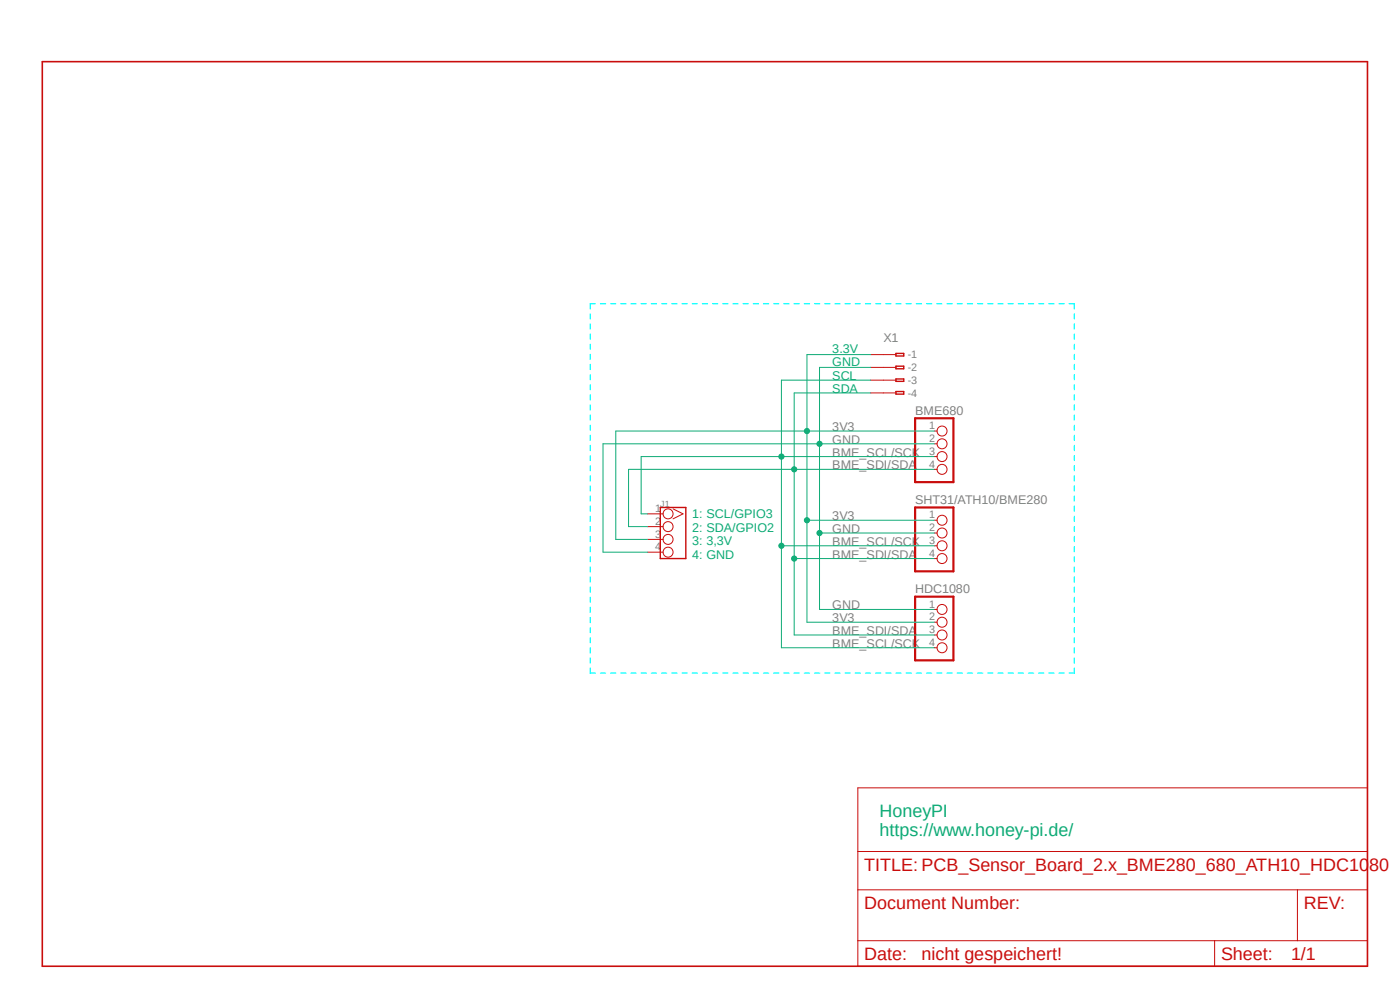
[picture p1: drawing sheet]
<svg xmlns="http://www.w3.org/2000/svg" width="297mm" height="210mm" viewBox="0 0 297 210" stroke-linecap="round" stroke-linejoin="round" font-family="sans-serif">
<path d="M8.4 12.7l288.7 192.8M297.1 12.8l-288.7 192.8" fill="none" stroke="#fff" stroke-width=".21"/>
<g fill="none" stroke="#0ff" stroke-width=".25">
<path d="M125.2 66.6v1M125.2 68.7v1.1M125.2 70.9v1.1M125.2 73v1.1M125.2 75.2v1M125.2 77.3v1.1M125.2 79.5v1.1M126.3 64.4h-1.1v1.1M127.4 64.4h1.1M129.5 64.4h1.1M131.7 64.4h1.1M133.9 64.4h1.1"/>
<path d="M136 64.4h1.1M138.2 64.4h1.1M140.4 64.4h1M142.5 64.4h1.1M144.7 64.4h1.1M146.9 64.4h1.1M149 64.4h1.1M151.2 64.4h1.1M153.3 64.4h1.1M155.5 64.4h1.1M157.6 64.4h1.1M159.8 64.4h1.1"/>
<path d="M162 64.4h1.1M164.1 64.4h1.1M166.3 64.4h1.1M168.4 64.4h1.1M170.6 64.4h1.1M172.8 64.4h1.1M175 64.4h1.1M177.1 64.4h1.1M179.3 64.4h1.1M181.4 64.4h1.1M183.6 64.4h1.1M185.8 64.4h1.1"/>
<path d="M187.9 64.4h1.1M190.1 64.4h1.1M192.2 64.4h1.1M194.4 64.4h1.1M196.6 64.4h1.1M198.8 64.4h1M200.9 64.4h1.1M203.1 64.4h1.1M205.2 64.4h1.1M207.4 64.4h1.1M209.5 64.4h1.2M211.7 64.4h1.1"/>
<path d="M213.9 64.4h1.1M216 64.4h1.1M218.2 64.4h1.1M220.3 64.4h1.1M222.5 64.4h1.1M224.7 64.4h1.1M226.8 64.4h1.1v1.1M227.9 66.6v1M227.9 68.7v1.1M227.9 70.9v1.1M227.9 73v1.1M227.9 75.2v1"/>
<path d="M227.9 77.3v1.1M227.9 79.5v1.1M125.2 81.6v1.1M125.2 83.7v1.1M125.2 85.9v1.1M125.2 88.1v1M125.2 90.2v1.1M125.2 92.3v1.1M125.2 94.5v1.1M125.2 96.6v1.1M125.2 98.8v1.1M227.9 81.6v1.1"/>
<path d="M227.9 83.7v1.1M227.9 85.9v1.1M227.9 88.1v1M227.9 90.2v1.1M227.9 92.3v1.1M227.9 94.5v1.1M227.9 96.6v1.1M227.9 98.8v1.1M125.2 100.9v1.1M125.2 103.1v1M125.2 105.2v1.1M125.2 107.4v1.1"/>
<path d="M125.2 109.5v1.1M125.2 111.7v1M125.2 113.8v1.1M125.2 116v1.1M125.2 118.1v1.1M227.9 100.9v1.1M227.9 103.1v1M227.9 105.2v1.1M227.9 107.4v1.1M227.9 109.5v1.1M227.9 111.7v1M227.9 113.8v1.1"/>
<path d="M227.9 116v1.1M227.9 118.1v1.1M125.2 120.3v1M125.2 122.4v1.1M125.2 124.5v1.1M125.2 126.7v1.1M125.2 128.8v1.1M125.2 131v1.1M125.2 133.1v1.1M125.2 135.3v1.1M125.2 137.4v1.1M125.2 139.6v1.1"/>
<path d="M227.9 120.3v1M227.9 122.4v1.1M227.9 124.5v1.1M227.9 126.7v1.1M227.9 128.8v1.1M227.9 131v1.1M227.9 133.1v1.1M227.9 135.3v1.1M227.9 137.4v1.1M227.9 139.6v1.1M125.2 141.7v1.1h1.1M127.4 142.8h1.1"/>
<path d="M129.5 142.8h1.1M131.7 142.8h1.1M133.9 142.8h1.1M136 142.8h1.1M138.2 142.8h1.1M140.4 142.8h1M142.5 142.8h1.1M144.7 142.8h1.1M146.9 142.8h1.1M149 142.8h1.1M151.2 142.8h1.1M153.3 142.8h1.1"/>
<path d="M155.5 142.8h1.1M157.6 142.8h1.1M159.8 142.8h1.1M162 142.8h1.1M164.1 142.8h1.1M166.3 142.8h1.1M168.4 142.8h1.1M170.6 142.8h1.1M172.8 142.8h1.1M175 142.8h1.1M177.1 142.8h1.1M179.3 142.8h1.1"/>
<path d="M181.4 142.8h1.1M183.6 142.8h1.1M185.8 142.8h1.1M187.9 142.8h1.1M190.1 142.8h1.1M192.2 142.8h1.1M194.4 142.8h1.1M196.6 142.8h1.1M198.8 142.8h1M200.9 142.8h1.1M203.1 142.8h1.1M205.2 142.8h1.1"/>
<path d="M207.4 142.8h1.1M209.5 142.8h1.2M211.7 142.8h1.1M213.9 142.8h1.1M216 142.8h1.1M218.2 142.8h1.1M220.3 142.8h1.1M222.5 142.8h1.1M224.7 142.8h1.1M227.9 141.7v1.1h-1.1"/>
</g>
<path d="M194.1 88.7h8.2v13.6h-8.2zM194.1 107.7h8.2v13.5h-8.2zM194.1 126.6h8.2v13.5h-8.2z" fill="none" stroke="#c90d0c" stroke-width=".47"/>
<g fill="none" stroke="#c90d0c" stroke-width=".21">
<path d="M184.7 75.2h5.4M184.7 77.9h5.4M184.7 80.6h5.4M184.7 83.4h5.4M198.2 91.4h.6M198.2 94.1h.6M198.2 96.9h.6M198.2 99.6h.6M137.4 109h3.3M137.4 111.7h3.3M137.4 114.4h3.3M137.4 117.1h3.3"/>
<path d="M142.8 107.9l2.1 1.1-2.1 1.1M198.2 110.4h.6M198.2 113.1h.6M198.2 115.8h.6M198.2 118.5h.6M198.2 129.3h.6M198.2 132h.6M198.2 134.7h.6M198.2 137.4h.6M182 167.1h108.1v37.9h-108.1zM182 188.8h108.1M182 199.6h108.1"/>
<path d="M182 180.6h108.1M257.7 199.6v5.4M275.3 188.8v10.8"/>
<circle cx="199.9" cy="96.9" r="1.06"/>
<circle cx="199.9" cy="94.1" r="1.06"/>
<circle cx="199.9" cy="99.6" r="1.06"/>
<circle cx="199.9" cy="91.4" r="1.06"/>
<circle cx="141.7" cy="111.7" r="1.06"/>
<circle cx="141.7" cy="117.1" r="1.06"/>
<circle cx="141.7" cy="109" r="1.06"/>
<circle cx="141.7" cy="114.4" r="1.06"/>
<circle cx="199.9" cy="110.4" r="1.06"/>
<circle cx="199.9" cy="115.8" r="1.06"/>
<circle cx="199.9" cy="113.1" r="1.06"/>
<circle cx="199.9" cy="118.5" r="1.06"/>
<circle cx="199.9" cy="132" r="1.06"/>
<circle cx="199.9" cy="134.7" r="1.06"/>
<circle cx="199.9" cy="137.4" r="1.06"/>
<circle cx="199.9" cy="129.3" r="1.06"/>
</g>
<path d="M190.1 75h1.6v.5h-1.6zM190.1 77.7h1.6v.5h-1.6zM190.1 80.4h1.6v.5h-1.6zM190.1 83.1h1.6v.5h-1.6zM140.1 107.7h5.4v10.8h-5.4z" fill="none" stroke="#c90d0c" stroke-width=".3"/>
<path d="M9 13.1h281.1v191.9h-281.1z" fill="none" stroke="#c90d0c" stroke-width=".34"/>
<path d="M198.2 96.9h-62.2v12.1h1.4M165.8 115.8v21.6h32.4" fill="none" stroke="#0dab76" stroke-width=".21"/>
<circle cx="165.8" cy="96.9" r=".55" fill="#0dab76"/>
<g fill="none" stroke="#0dab76" stroke-width=".21">
<path d="M165.8 96.9v18.9h32.4"/>
<circle cx="165.8" cy="96.9" r=".55"/>
</g>
<circle cx="165.8" cy="115.8" r=".55" fill="#0dab76"/>
<g fill="none" stroke="#0dab76" stroke-width=".21">
<path d="M168.5 99.6v18.9M184.7 80.6h-18.9v16.3M198.2 99.6h-64.9v12.1h4.1"/>
<circle cx="165.8" cy="115.8" r=".55"/>
</g>
<circle cx="168.5" cy="99.6" r=".55" fill="#0dab76"/>
<g fill="none" stroke="#0dab76" stroke-width=".21">
<path d="M198.2 118.5h-29.7v16.2h29.7"/>
<circle cx="168.5" cy="99.6" r=".55"/>
</g>
<circle cx="168.5" cy="118.5" r=".55" fill="#0dab76"/>
<g fill="none" stroke="#0dab76" stroke-width=".21">
<path d="M127.9 94.1h70.3M173.9 94.1v19M184.7 83.4h-16.2v16.2"/>
<circle cx="168.5" cy="118.5" r=".55"/>
</g>
<circle cx="173.9" cy="94.1" r=".55" fill="#0dab76"/>
<g fill="none" stroke="#0dab76" stroke-width=".21">
<path d="M127.9 94.1v23h9.5M198.2 113.1h-24.3v16.2h24.3"/>
<circle cx="173.9" cy="94.1" r=".55"/>
</g>
<circle cx="173.9" cy="113.1" r=".55" fill="#0dab76"/>
<g fill="none" stroke="#0dab76" stroke-width=".21">
<path d="M184.7 77.9h-10.8v16.2M130.6 91.4h67.6M171.2 91.4v19"/>
<circle cx="173.9" cy="113.1" r=".55"/>
</g>
<circle cx="171.2" cy="91.4" r=".55" fill="#0dab76"/>
<g fill="none" stroke="#0dab76" stroke-width=".21">
<path d="M130.6 91.4v23h6.8M198.2 110.4h-27v21.6h27"/>
<circle cx="171.2" cy="91.4" r=".55"/>
</g>
<circle cx="171.2" cy="110.4" r=".55" fill="#0dab76"/>
<g fill="none" stroke="#0dab76" stroke-width=".21">
<path d="M184.7 75.2h-13.5v16.2"/>
<circle cx="171.2" cy="110.4" r=".55"/>
</g>
<g font-size="3.8" fill="#0dab76">
<text x="186.6" y="173.3">HoneyPI</text>
<text x="186.6" y="177.4">https://www.honey-pi.de/</text>
</g>
<g font-size="3.8" fill="#c90d0c">
<text x="183.3" y="184.7">TITLE: PCB_Sensor_Board_2.x_BME280_680_ATH10_HDC1080</text>
<text x="183.3" y="192.8">Document Number:</text>
<text x="276.6" y="192.8">REV:</text>
<text x="183.3" y="203.6">Date:</text>
<text x="195.5" y="203.6">nicht gespeichert!</text>
<text x="259" y="203.6">Sheet:</text>
<text x="273.9" y="203.6">1/1</text>
</g>
<g font-size="2.7" fill="#0dab76">
<text x="176.6" y="77.7">GND</text>
<text x="176.6" y="75">3.3V</text>
<text x="176.6" y="83.4">SDA</text>
<text x="176.6" y="80.6">SCL</text>
<text x="146.9" y="110">1: SCL/GPIO3</text>
<text x="146.9" y="112.8">2: SDA/GPIO2</text>
<text x="146.9" y="115.7">3: 3,3V</text>
<text x="146.9" y="118.5">4: GND</text>
</g>
<g font-size="2.7" fill="#808080">
<text x="187.4" y="72.5">X1</text>
<text x="194.1" y="88.1">BME680</text>
<text x="176.6" y="94.2">GND</text>
<text x="176.6" y="91.4">3V3</text>
<text x="176.6" y="96.9">BME_SCL/SCK</text>
<text x="176.6" y="99.6">BME_SDI/SDA</text>
<text x="194.1" y="107">SHT31/ATH10/BME280</text>
<text x="176.6" y="113.1">GND</text>
<text x="176.6" y="110.4">3V3</text>
<text x="176.6" y="115.8">BME_SCL/SCK</text>
<text x="176.6" y="118.5">BME_SDI/SDA</text>
<text x="194.1" y="125.9">HDC1080</text>
<text x="176.6" y="129.3">GND</text>
<text x="176.6" y="132">3V3</text>
<text x="176.6" y="137.4">BME_SCL/SCK</text>
<text x="176.6" y="134.7">BME_SDI/SDA</text>
</g>
<g font-size="2.3" fill="#808080">
<text x="192.6" y="76">-1</text>
<text x="192.6" y="78.7">-2</text>
<text x="192.6" y="81.4">-3</text>
<text x="192.6" y="84.2">-4</text>
<text x="197.1" y="91.1">1</text>
<text x="197.1" y="93.8">2</text>
<text x="197.1" y="96.5">3</text>
<text x="197.1" y="99.2">4</text>
<text x="139" y="108.6">1</text>
<text x="139" y="111.3">2</text>
<text x="197.1" y="110">1</text>
<text x="197.1" y="112.7">2</text>
<text x="139" y="114">3</text>
<text x="139" y="116.8">4</text>
<text x="197.1" y="115.4">3</text>
<text x="197.1" y="118.1">4</text>
<text x="197.1" y="128.9">1</text>
<text x="197.1" y="131.6">2</text>
<text x="197.1" y="134.3">3</text>
<text x="197.1" y="137">4</text>
</g>
<text font-size="1.9" fill="#808080" x="140.1" y="107.7">J1</text>
</svg>
